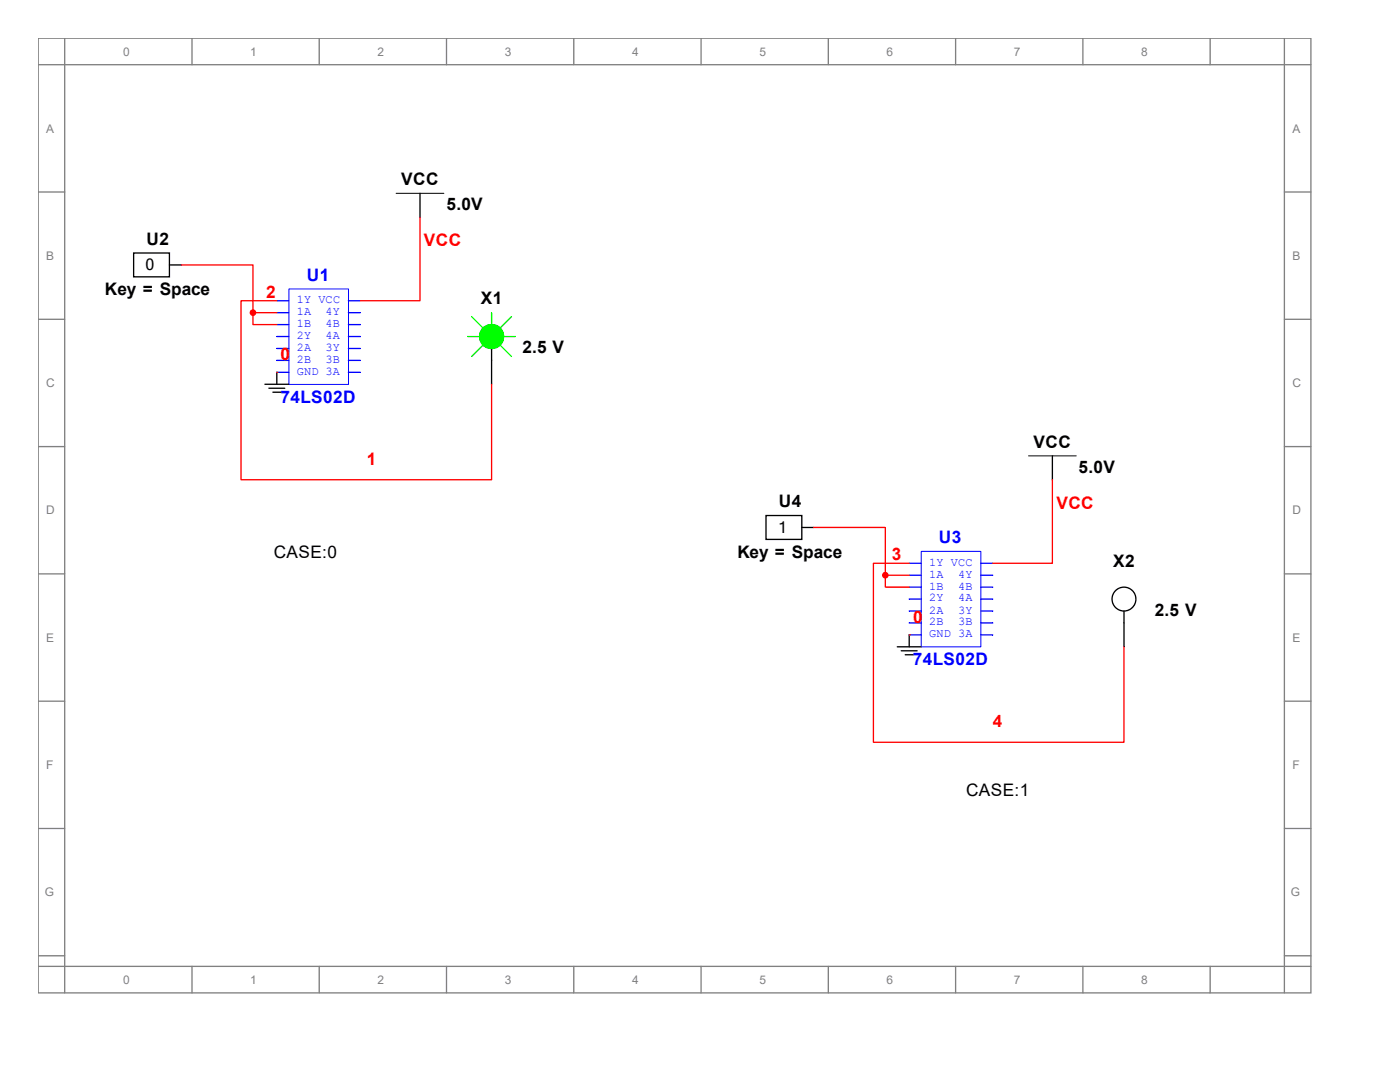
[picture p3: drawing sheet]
<svg xmlns="http://www.w3.org/2000/svg" width="279mm" height="216mm" viewBox="0 0 279 216" stroke-linecap="round" stroke-linejoin="round" font-family="sans-serif">
<g fill="none" stroke="#808080" stroke-width=".26">
<path d="M7.6 7.6h254v190.5h-254zM7.6 12.9h254M12.9 7.6v190.5M38.3 7.6v5.3M63.7 7.6v5.3M89.1 7.6v5.3M114.5 7.6v5.3M139.9 7.6v5.3M165.3 7.6v5.3M190.7 7.6v5.3M216.1 7.6v5.3M241.5 7.6v5.3"/>
<path d="M256.3 7.6v190.5M7.6 38.3h5.3M256.3 38.3h5.3M7.6 63.7h5.3M256.3 63.7h5.3M7.6 89.1h5.3M256.3 89.1h5.3M7.6 114.5h5.3M256.3 114.5h5.3M7.6 139.9h5.3M256.3 139.9h5.3M7.6 165.3h5.3"/>
<path d="M256.3 165.3h5.3M7.6 190.7h5.3M7.6 192.8h254M38.3 192.8v5.3M63.7 192.8v5.3M89.1 192.8v5.3M114.5 192.8v5.3M139.9 192.8v5.3M165.3 192.8v5.3M190.7 192.8v5.3M216.1 192.8v5.3M241.5 192.8v5.3"/>
<path d="M256.3 190.7h5.3"/>
</g>
<path d="M57.7 57.7h11.9v19h-11.9z" fill="none" stroke="#00f" stroke-width=".2"/>
<path d="M55.2 62.4h2.4" fill="none" stroke="#00f" stroke-width=".26"/>
<path d="M55.2 64.8h2.4" fill="none" stroke="#00f" stroke-width=".26"/>
<path d="M55.2 60h2.4" fill="none" stroke="#00f" stroke-width=".26"/>
<path d="M55.2 69.5h2.4" fill="none" stroke="#00f" stroke-width=".26"/>
<path d="M55.2 71.9h2.4" fill="none" stroke="#00f" stroke-width=".26"/>
<path d="M55.2 67.2h2.4" fill="none" stroke="#00f" stroke-width=".26"/>
<path d="M55.2 74.3h2.4" fill="none" stroke="#00f" stroke-width=".26"/>
<path d="M69.5 69.5h2.4" fill="none" stroke="#00f" stroke-width=".26"/>
<path d="M69.5 71.9h2.4" fill="none" stroke="#00f" stroke-width=".26"/>
<path d="M69.5 74.3h2.4" fill="none" stroke="#00f" stroke-width=".26"/>
<path d="M69.5 62.4h2.4" fill="none" stroke="#00f" stroke-width=".26"/>
<path d="M69.5 64.8h2.4" fill="none" stroke="#00f" stroke-width=".26"/>
<path d="M69.5 67.2h2.4" fill="none" stroke="#00f" stroke-width=".26"/>
<path d="M69.5 60h2.4" fill="none" stroke="#00f" stroke-width=".26"/>
<g fill="none" stroke="#000" stroke-width=".26">
<path d="M83.8 38.6v4.7M26.7 50.5h7.1v4.7h-7.1zM33.8 52.9h2.4M52.9 76.7h4.7M53.7 77.5h3.1M54.5 78.3h1.5M55.2 74.3v2.4M98.1 69.5v7.2"/>
<circle cx="98.1" cy="67.2" r="2.38"/>
</g>
<path d="M79.1 38.6h9.5" fill="none" stroke="#000" stroke-width=".2"/>
<path d="M93.3 67.2h2.4M94.1 63.2l2.4 2.4M96.5 68.7l-2.4 2.4M98.1 62.4v2.4M99.7 68.7l2.4 2.4M100.5 67.2h2.4M102.1 63.2l-2.4 2.4" fill="none" stroke="#0f0" stroke-width=".26"/>
<circle cx="98.1" cy="67.2" r="2.38" fill="#0f0" stroke="#0f0" stroke-width=".26"/>
<path d="M36.2 52.9h14.3v9.5M83.8 43.3v16.7h-11.9M50.5 62.4v2.4h4.7M50.5 62.4h4.7M55.2 74.3h.1M55.2 60h-7.1v35.7h50v-19" fill="none" stroke="#f00" stroke-width=".26"/>
<circle cx="50.5" cy="62.4" r=".53" fill="#f00" stroke="#f00" stroke-width=".26"/>
<path d="M183.9 110h11.8v19.1h-11.8z" fill="none" stroke="#00f" stroke-width=".2"/>
<path d="M181.5 114.8h2.3" fill="none" stroke="#00f" stroke-width=".26"/>
<path d="M181.5 117.2h2.3" fill="none" stroke="#00f" stroke-width=".26"/>
<path d="M181.5 112.4h2.3" fill="none" stroke="#00f" stroke-width=".26"/>
<path d="M181.5 121.9h2.3" fill="none" stroke="#00f" stroke-width=".26"/>
<path d="M181.5 124.3h2.3" fill="none" stroke="#00f" stroke-width=".26"/>
<path d="M181.5 119.5h2.3" fill="none" stroke="#00f" stroke-width=".26"/>
<path d="M181.5 126.7h2.3" fill="none" stroke="#00f" stroke-width=".26"/>
<path d="M195.7 121.9h2.4" fill="none" stroke="#00f" stroke-width=".26"/>
<path d="M195.7 124.3h2.4" fill="none" stroke="#00f" stroke-width=".26"/>
<path d="M195.7 126.7h2.4" fill="none" stroke="#00f" stroke-width=".26"/>
<path d="M195.7 114.8h2.4" fill="none" stroke="#00f" stroke-width=".26"/>
<path d="M195.7 117.2h2.4" fill="none" stroke="#00f" stroke-width=".26"/>
<path d="M195.7 119.5h2.4" fill="none" stroke="#00f" stroke-width=".26"/>
<path d="M195.7 112.4h2.4" fill="none" stroke="#00f" stroke-width=".26"/>
<g fill="none" stroke="#000" stroke-width=".26">
<path d="M210 91v4.7M152.9 102.9h7.1v4.7h-7.1zM160 105.3h2.4M179.1 129.1h4.7M179.9 129.9h3.1M180.7 130.7h1.5M181.5 126.7v2.4M224.3 121.9v7.2"/>
<circle cx="224.3" cy="119.5" r="2.38"/>
</g>
<path d="M205.3 91h9.5" fill="none" stroke="#000" stroke-width=".2"/>
<circle cx="176.7" cy="114.8" r=".53" fill="#f00" stroke="#f00" stroke-width=".26"/>
<path d="M210 95.7v16.7h-11.9M162.4 105.3h14.3v9.5M176.7 114.8v2.4h4.8M176.7 114.8h4.8M181.5 112.4h-7.2v35.7h50v-19M181.5 126.7h.1" fill="none" stroke="#f00" stroke-width=".26"/>
<g font-size="3.4">
<text x="80.1" y="37">VCC</text>
<text x="89.1" y="42">5.0V</text>
<text x="29.2" y="48.9">U2</text>
<text x="21" y="58.9">Key = Space</text>
<text x="96" y="60.7">X1</text>
<text x="104.3" y="70.5">2.5 V</text>
<text x="206.2" y="89.3">VCC</text>
<text x="215.3" y="94.4">5.0V</text>
<text x="155.4" y="101.2">U4</text>
<text x="54.7" y="111.3">CASE:0</text>
<text x="147.2" y="111.3">Key = Space</text>
<text x="222.2" y="113.2">X2</text>
<text x="230.5" y="122.9">2.5 V</text>
<text x="192.8" y="158.9">CASE:1</text>
</g>
<g font-size="3.4" fill="#f00">
<text x="84.6" y="49.1">VCC</text>
<text x="53.1" y="59.4">2</text>
<text x="56" y="71.9">0</text>
<text x="73.2" y="92.8">1</text>
<text x="210.8" y="101.5">VCC</text>
<text x="178" y="111.8">3</text>
<text x="182.2" y="124.2">0</text>
<text x="198.1" y="145.2">4</text>
</g>
<g font-size="3.4" fill="#00f">
<text x="61.2" y="56">U1</text>
<text x="56" y="80.3">74LS02D</text>
<text x="187.4" y="108.4">U3</text>
<text x="182.2" y="132.7">74LS02D</text>
</g>
<g font-size="3.2">
<text x="29" y="53.9">0</text>
<text x="155.3" y="106.3">1</text>
</g>
<g font-size="2.4" fill="#808080">
<text x="24.6" y="11.1">0</text>
<text x="50" y="11.1">1</text>
<text x="75.4" y="11.1">2</text>
<text x="100.8" y="11.1">3</text>
<text x="126.2" y="11.1">4</text>
<text x="151.6" y="11.1">5</text>
<text x="177" y="11.1">6</text>
<text x="202.4" y="11.1">7</text>
<text x="227.8" y="11.1">8</text>
<text x="9.2" y="26.5">A</text>
<text x="257.9" y="26.5">A</text>
<text x="9.2" y="51.9">B</text>
<text x="257.9" y="51.9">B</text>
<text x="9.2" y="77.3">C</text>
<text x="257.9" y="77.3">C</text>
<text x="9.2" y="102.7">D</text>
<text x="257.9" y="102.7">D</text>
<text x="9.2" y="128.1">E</text>
<text x="257.9" y="128.1">E</text>
<text x="9.2" y="153.5">F</text>
<text x="257.9" y="153.5">F</text>
<text x="8.9" y="178.9">G</text>
<text x="257.6" y="178.9">G</text>
<text x="24.6" y="196.3">0</text>
<text x="50" y="196.3">1</text>
<text x="75.4" y="196.3">2</text>
<text x="100.8" y="196.3">3</text>
<text x="126.2" y="196.3">4</text>
<text x="151.6" y="196.3">5</text>
<text x="177" y="196.3">6</text>
<text x="202.4" y="196.3">7</text>
<text x="227.8" y="196.3">8</text>
</g>
<g font-size="2.4" fill="#00f">
<text x="59.2" y="62.9">1A</text>
<text x="59.2" y="65.3">1B</text>
<text x="59.2" y="60.5">1Y VCC</text>
<text x="65" y="62.9">4Y</text>
<text x="65" y="65.3">4B</text>
<text x="59.2" y="70">2A</text>
<text x="59.2" y="67.6">2Y</text>
<text x="65" y="70">3Y</text>
<text x="65" y="67.6">4A</text>
<text x="59.2" y="72.4">2B</text>
<text x="59.2" y="74.8">GND 3A</text>
<text x="65" y="72.4">3B</text>
<text x="185.4" y="112.9">1Y VCC</text>
<text x="185.4" y="115.3">1A</text>
<text x="185.4" y="117.6">1B</text>
<text x="191.2" y="115.3">4Y</text>
<text x="191.2" y="117.6">4B</text>
<text x="185.4" y="122.4">2A</text>
<text x="185.4" y="124.8">2B</text>
<text x="185.4" y="120">2Y</text>
<text x="191.2" y="122.4">3Y</text>
<text x="191.2" y="124.8">3B</text>
<text x="191.2" y="120">4A</text>
<text x="185.4" y="127.2">GND 3A</text>
</g>
</svg>
